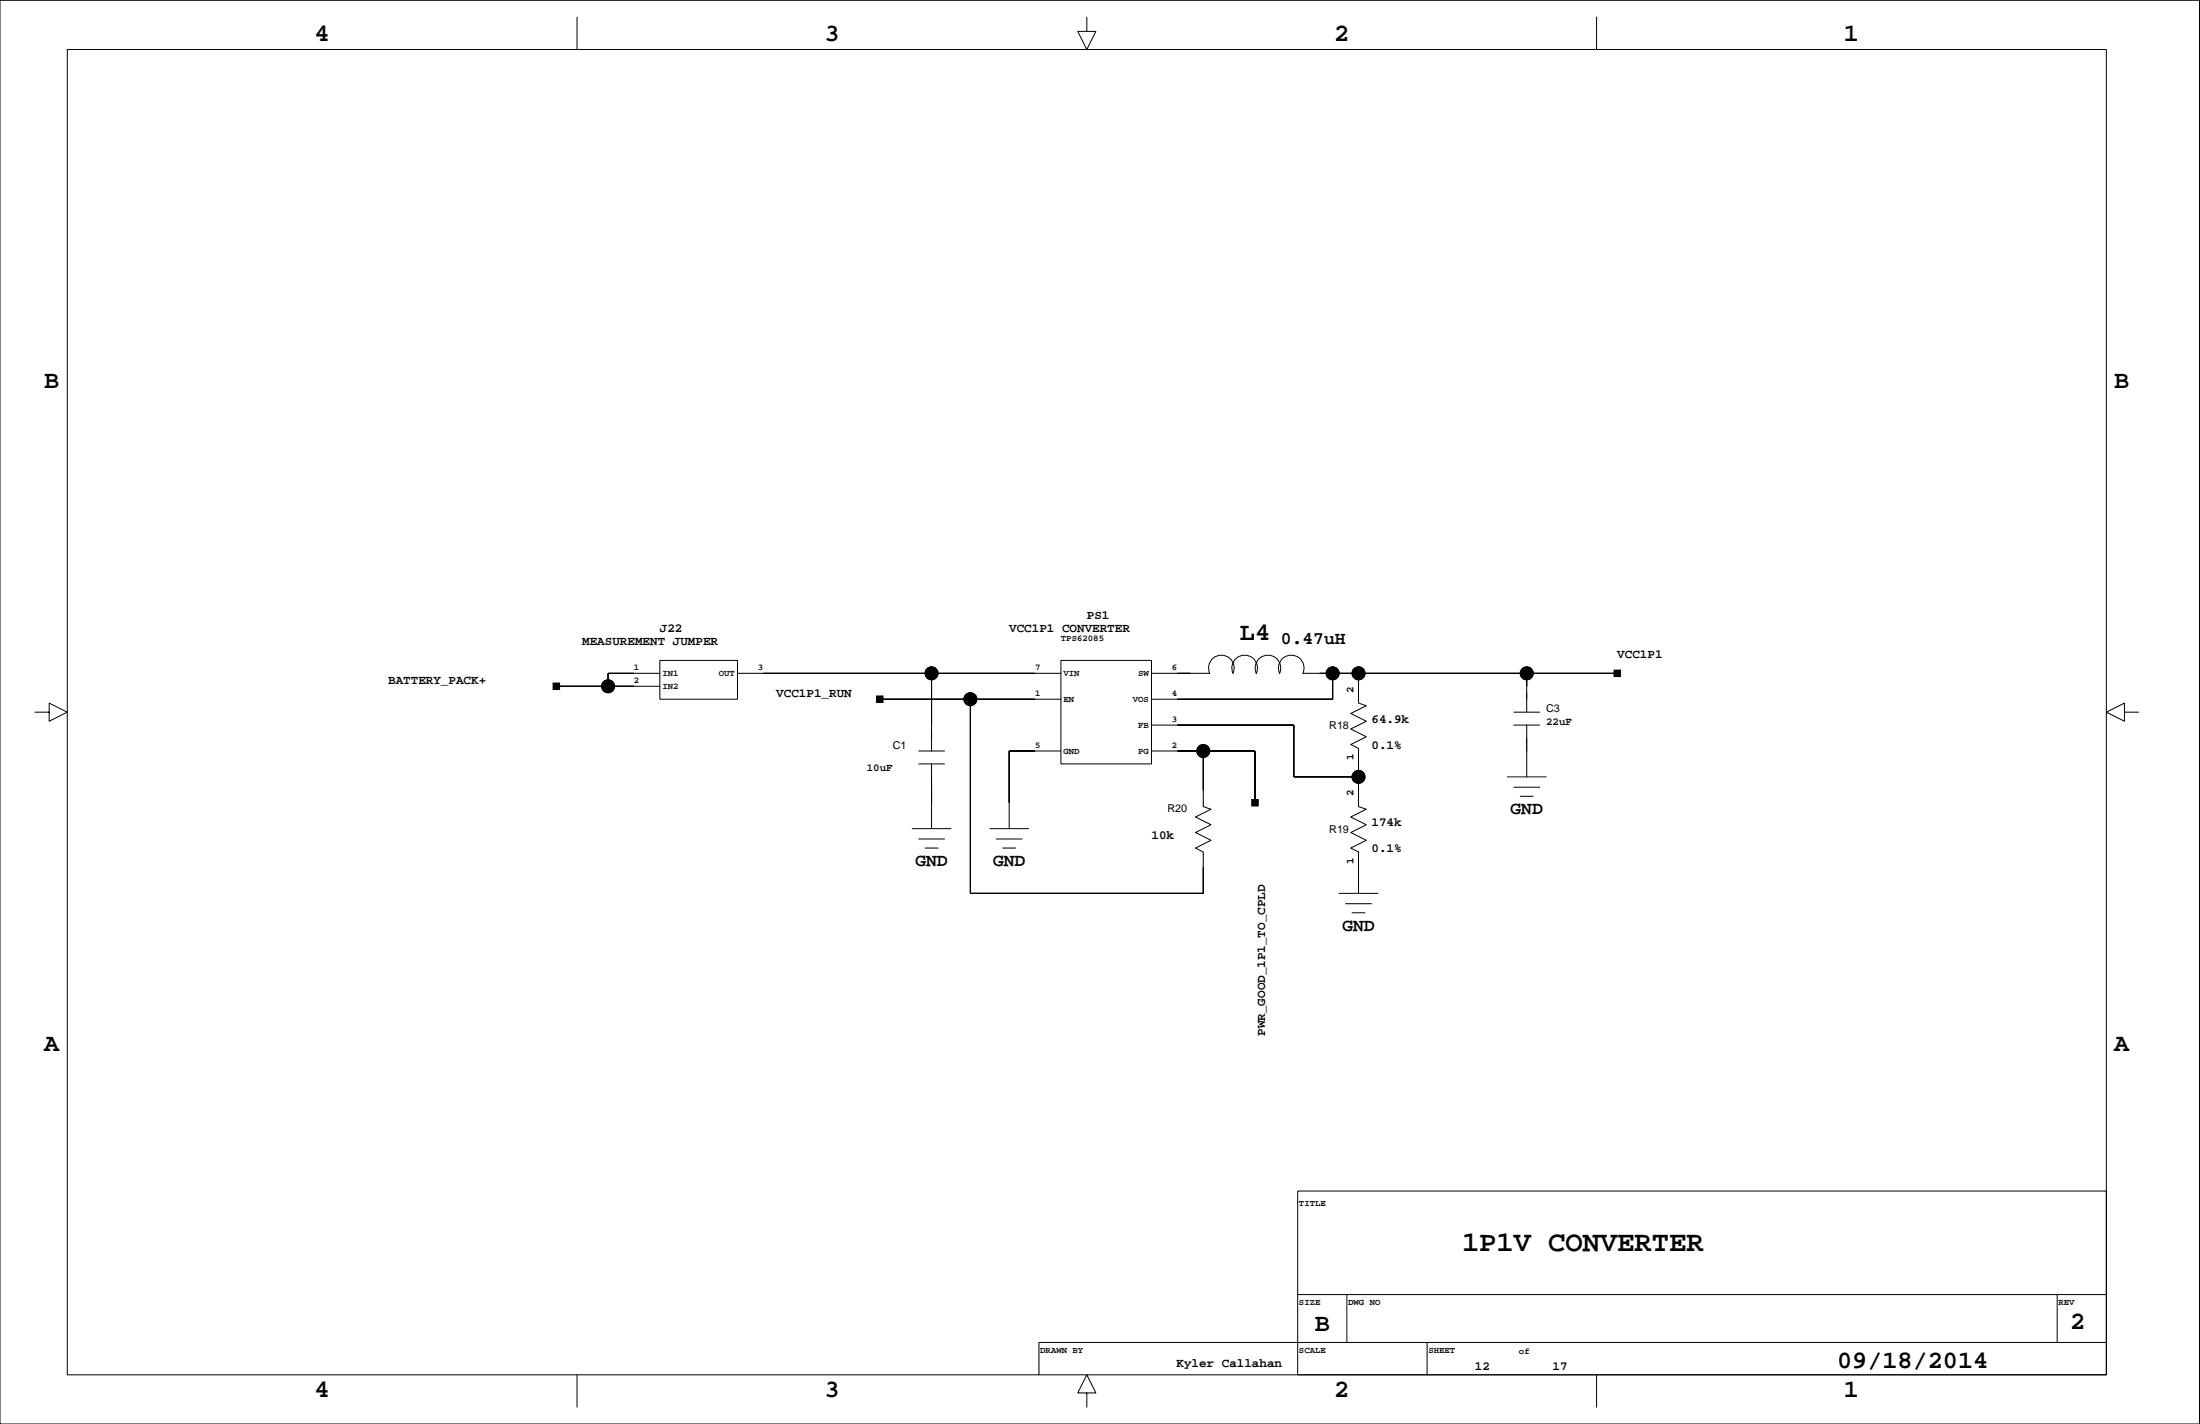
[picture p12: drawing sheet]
<svg xmlns="http://www.w3.org/2000/svg" width="432mm" height="279mm" viewBox="0 0 432 279" stroke-linecap="round" stroke-linejoin="round" font-family="sans-serif">
<g fill="none" stroke="#000" stroke-width=".2">
<path d="M0 .1h431.7v279.3h-431.7zM13.2 9.7h400.2v260.1h-400.2zM113.3 3.4v6.3M213.3 3.4v2.8h1.8l-1.8 3.5-1.8-3.5h1.8M313.4 3.4v6.3M6.9 139.7h2.7v-1.7l3.6 1.7-3.6 1.8v-1.8M109.2 134.7h20.3M129.5 129.6h15.2v7.6h-15.2zM129.5 132.1h-10.1v2.6M144.7 132.1h63.5M172.7 137.2h35.5M182.8 132.1v15.2"/>
<path d="M190.5 137.2v38.1h45.7v-8.1l-1.6-.8 3.1-1.5-3.1-1.6 3.1-1.5-3.1-1.5 3.1-1.5-1.5-.5v-11M208.2 129.6h17.8v20.3h-17.8zM226 132.1h11.4M237.4 132.1a2.52 2.52 0 0 1 2.3-3.6 2.52 2.52 0 0 1 2.3 3.6 2.52 2.52 0 0 1 2.3-3.6 2.52 2.52 0 0 1 2.3 3.6 2.52 2.52 0 0 1 2.3-3.6 2.52 2.52 0 0 1 2.2 3.6 2.52 2.52 0 0 1 2.3-3.6 2.52 2.52 0 0 1 2.3 3.6M255.7 132.1h61.7M261.6 132.1v5.1h-35.6M266.6 132.1v5.9l1.6 .5-3.1 1.5 3.1 1.5-3.1 1.5 3.1 1.6-3.1 1.5 1.5 .7v11.5l1.6 .5-3.1 1.5 3.1 1.5-3.1 1.5 3.1 1.6-3.1 1.5 1.5 .8v8.1M297.1 139.7h5.1M299.7 132.1v7.6M417 139.7v-1.7l-3.6 1.7 3.6 1.8v-1.8h2.8M180.3 147.3h5.1M180.3 149.9h5.1"/>
<path d="M182.8 149.9v12.7M208.2 147.3h-10.1v15.3M226 147.3h20.3v10.2M226 142.3h27.9v10.1h12.7M295.8 152.4h7.7M297.1 142.3h5.1M297.1 154.5h5.1M298.4 156.2h2.5M299.7 147.3h.1M299.7 142.3v10.1M179 162.6h7.6M180.3 164.6h5.1"/>
<path d="M181.6 166.4h2.5M194.3 162.6h7.6M195.5 164.6h5.1M196.8 166.4h2.5M262.8 175.3h7.6M264.1 177.3h5.1M265.4 179.1h2.5M266.6 170.2h.1M254.7 233.7h158.7v36.1h-158.7zM254.7 254h158.7M264.4 254v9.4M403.8 254v9.4"/>
<path d="M113.3 269.8v6.3M213.3 273.3h1.8l-1.8-3.5-1.8 3.5h1.8v2.8M280.1 263.4v6.4M313.4 269.8v6.3M413.4 263.4h-209.5v6.4"/>
<circle cx="119.4" cy="134.7" r="1.27"/>
<circle cx="182.8" cy="132.1" r="1.27"/>
<circle cx="190.5" cy="137.2" r="1.27"/>
<circle cx="261.6" cy="132.1" r="1.27"/>
<circle cx="266.6" cy="132.1" r="1.27"/>
<circle cx="299.7" cy="132.1" r="1.27"/>
<circle cx="236.2" cy="147.3" r="1.27"/>
<circle cx="266.6" cy="152.4" r="1.27"/>
</g>
<g fill="#000" stroke="#000" stroke-width=".2">
<path d="M108.6 134h1.2v1.3h-1.2z" fill-rule="evenodd"/>
<path d="M119.4 132.1v2.6z" fill-rule="evenodd"/>
<path d="M109.2 134.7h10.2z" fill-rule="evenodd"/>
<path d="M119.4 132.1h5z" fill-rule="evenodd"/>
<path d="M119.4 134.7h5z" fill-rule="evenodd"/>
<path d="M172 136.6h1.3v1.2h-1.3z" fill-rule="evenodd"/>
<path d="M149.8 132.1h33z" fill-rule="evenodd"/>
<path d="M182.8 132.1v10.2z" fill-rule="evenodd"/>
<path d="M190.5 137.2v38.1z" fill-rule="evenodd"/>
<path d="M172.7 137.2h17.8z" fill-rule="evenodd"/>
<path d="M190.5 137.2h12.7z" fill-rule="evenodd"/>
<path d="M182.8 132.1h20.4z" fill-rule="evenodd"/>
<path d="M231.1 132.1h2.5z" fill-rule="evenodd"/>
<path d="M231.1 137.2h30.5z" fill-rule="evenodd"/>
<path d="M261.6 132.1v5.1z" fill-rule="evenodd"/>
<path d="M259 132.1h2.6z" fill-rule="evenodd"/>
<path d="M261.6 132.1h5z" fill-rule="evenodd"/>
<path d="M266.6 132.1v2.6z" fill-rule="evenodd"/>
<path d="M299.7 132.1v2.6z" fill-rule="evenodd"/>
<path d="M266.6 132.1h33.1z" fill-rule="evenodd"/>
<path d="M316.8 131.5h1.3v1.2h-1.3z" fill-rule="evenodd"/>
<path d="M299.7 132.1h17.7z" fill-rule="evenodd"/>
<path d="M182.8 155v2.5z" fill-rule="evenodd"/>
<path d="M198.1 147.3v10.2z" fill-rule="evenodd"/>
<path d="M198.1 147.3h5.1z" fill-rule="evenodd"/>
<path d="M236.2 147.3v7.7z" fill-rule="evenodd"/>
<path d="M231.1 147.3h5.1z" fill-rule="evenodd"/>
<path d="M245.7 156.9h1.3v1.2h-1.3z" fill-rule="evenodd"/>
<path d="M236.2 147.3h10.1z" fill-rule="evenodd"/>
<path d="M246.3 147.3v10.2z" fill-rule="evenodd"/>
<path d="M253.9 142.3v10.1z" fill-rule="evenodd"/>
<path d="M231.1 142.3h22.8z" fill-rule="evenodd"/>
<path d="M266.6 152.4v2.6z" fill-rule="evenodd"/>
<path d="M266.6 149.9v2.5z" fill-rule="evenodd"/>
<path d="M253.9 152.4h12.7z" fill-rule="evenodd"/>
<path d="M190.5 175.3h45.7z" fill-rule="evenodd"/>
<path d="M236.2 170.2v5.1z" fill-rule="evenodd"/>
<circle cx="119.4" cy="134.7" r="1.27"/>
<circle cx="182.8" cy="132.1" r="1.27"/>
<circle cx="190.5" cy="137.2" r="1.27"/>
<circle cx="261.6" cy="132.1" r="1.27"/>
<circle cx="266.6" cy="132.1" r="1.27"/>
<circle cx="299.7" cy="132.1" r="1.27"/>
<circle cx="236.2" cy="147.3" r="1.27"/>
<circle cx="266.6" cy="152.4" r="1.27"/>
</g>
<text font-size="5.6" x="287" y="245.4">1P1V CONVERTER</text>
<g font-size="4.9">
<text x="61.7" y="8.1">4</text>
<text x="161.8" y="8.1">3</text>
<text x="261.9" y="8.1">2</text>
<text x="361.9" y="8.1">1</text>
<text x="8.7" y="76.1">B</text>
<text x="415" y="76.1">B</text>
<text x="243.4" y="125.6">L4</text>
<text x="8.7" y="206.1">A</text>
<text x="415" y="206.1">A</text>
<text x="258" y="261.2">B</text>
<text x="406.3" y="260.7">2</text>
<text x="360.6" y="268.4">09/18/2014</text>
<text x="61.7" y="274.2">4</text>
<text x="161.8" y="274.2">3</text>
<text x="261.9" y="274.2">2</text>
<text x="361.9" y="274.2">1</text>
</g>
<g font-size="3.5">
<text x="251.4" y="126.4">0.47uH</text>
<text x="296.5" y="159.8">GND</text>
<text x="179.7" y="169.9">GND</text>
<text x="194.9" y="169.9">GND</text>
<text x="263.5" y="182.6">GND</text>
</g>
<g font-size="2.5">
<text x="129.5" y="124.1">J22</text>
<text x="198.1" y="124.1">VCC1P1 CONVERTER</text>
<text x="213.3" y="121.5">PS1</text>
<text x="114.3" y="126.6">MEASUREMENT JUMPER</text>
<text x="317.4" y="129.1">VCC1P1</text>
<text x="76.2" y="134.2">BATTERY_PACK+</text>
<text x="152.4" y="136.8">VCC1P1_RUN</text>
<text x="269.2" y="141.8">64.9k</text>
<text x="269.2" y="146.9">0.1%</text>
<text x="226" y="164.7">10k</text>
<text x="269.2" y="162.1">174k</text>
<text x="269.2" y="167.2">0.1%</text>
<text x="248.3" y="203.2" transform="rotate(-90 248.3 203.2)">PWR_GOOD_1P1_TO_CPLD</text>
<text x="230.9" y="268.2">Kyler Callahan</text>
<text x="289.5" y="268.8">12</text>
<text x="304.7" y="268.8">17</text>
</g>
<g font-size="2.1">
<text x="265.7" y="135.9" transform="rotate(-90 265.7 135.9)">2</text>
<text x="260.9" y="143.1">R18</text>
<text x="303.5" y="142.2">22uF</text>
<text x="303.5" y="139.6">C3</text>
<text x="175.2" y="147">C1</text>
<text x="265.7" y="149.1" transform="rotate(-90 265.7 149.1)">1</text>
<text x="170.1" y="151.4">10uF</text>
<text x="229.1" y="159.3">R20</text>
<text x="265.7" y="156.2" transform="rotate(-90 265.7 156.2)">2</text>
<text x="260.9" y="163.4">R19</text>
<text x="265.7" y="169.4" transform="rotate(-90 265.7 169.4)">1</text>
</g>
<g font-size="1.8">
<text x="208.2" y="125.7">TPS62085</text>
<text x="124.4" y="131.5">1</text>
<text x="148.8" y="131.5">3</text>
<text x="203.2" y="131.5">7</text>
<text x="230" y="131.5">6</text>
<text x="124.4" y="134.1">2</text>
<text x="130" y="132.6">IN1</text>
<text x="130" y="135.1">IN2</text>
<text x="141.1" y="132.6">OUT</text>
<text x="203.2" y="136.6">1</text>
<text x="208.7" y="137.7">EN</text>
<text x="208.7" y="132.6">VIN</text>
<text x="222.3" y="137.7">VOS</text>
<text x="223.4" y="132.6">SW</text>
<text x="230" y="136.6">4</text>
<text x="223.4" y="142.8">FB</text>
<text x="230" y="141.7">3</text>
<text x="203.2" y="146.8">5</text>
<text x="208.7" y="147.8">GND</text>
<text x="223.4" y="147.8">PG</text>
<text x="230" y="146.8">2</text>
<text x="255" y="236.7">TITLE</text>
<text x="255" y="256">SIZE</text>
<text x="264.6" y="256">DWG NO</text>
<text x="404" y="256">REV</text>
<text x="204.2" y="265.4">DRAWN BY</text>
<text x="255" y="265.4">SCALE</text>
<text x="280.4" y="265.4">SHEET</text>
<text x="298.1" y="265.6">of</text>
</g>
</svg>
